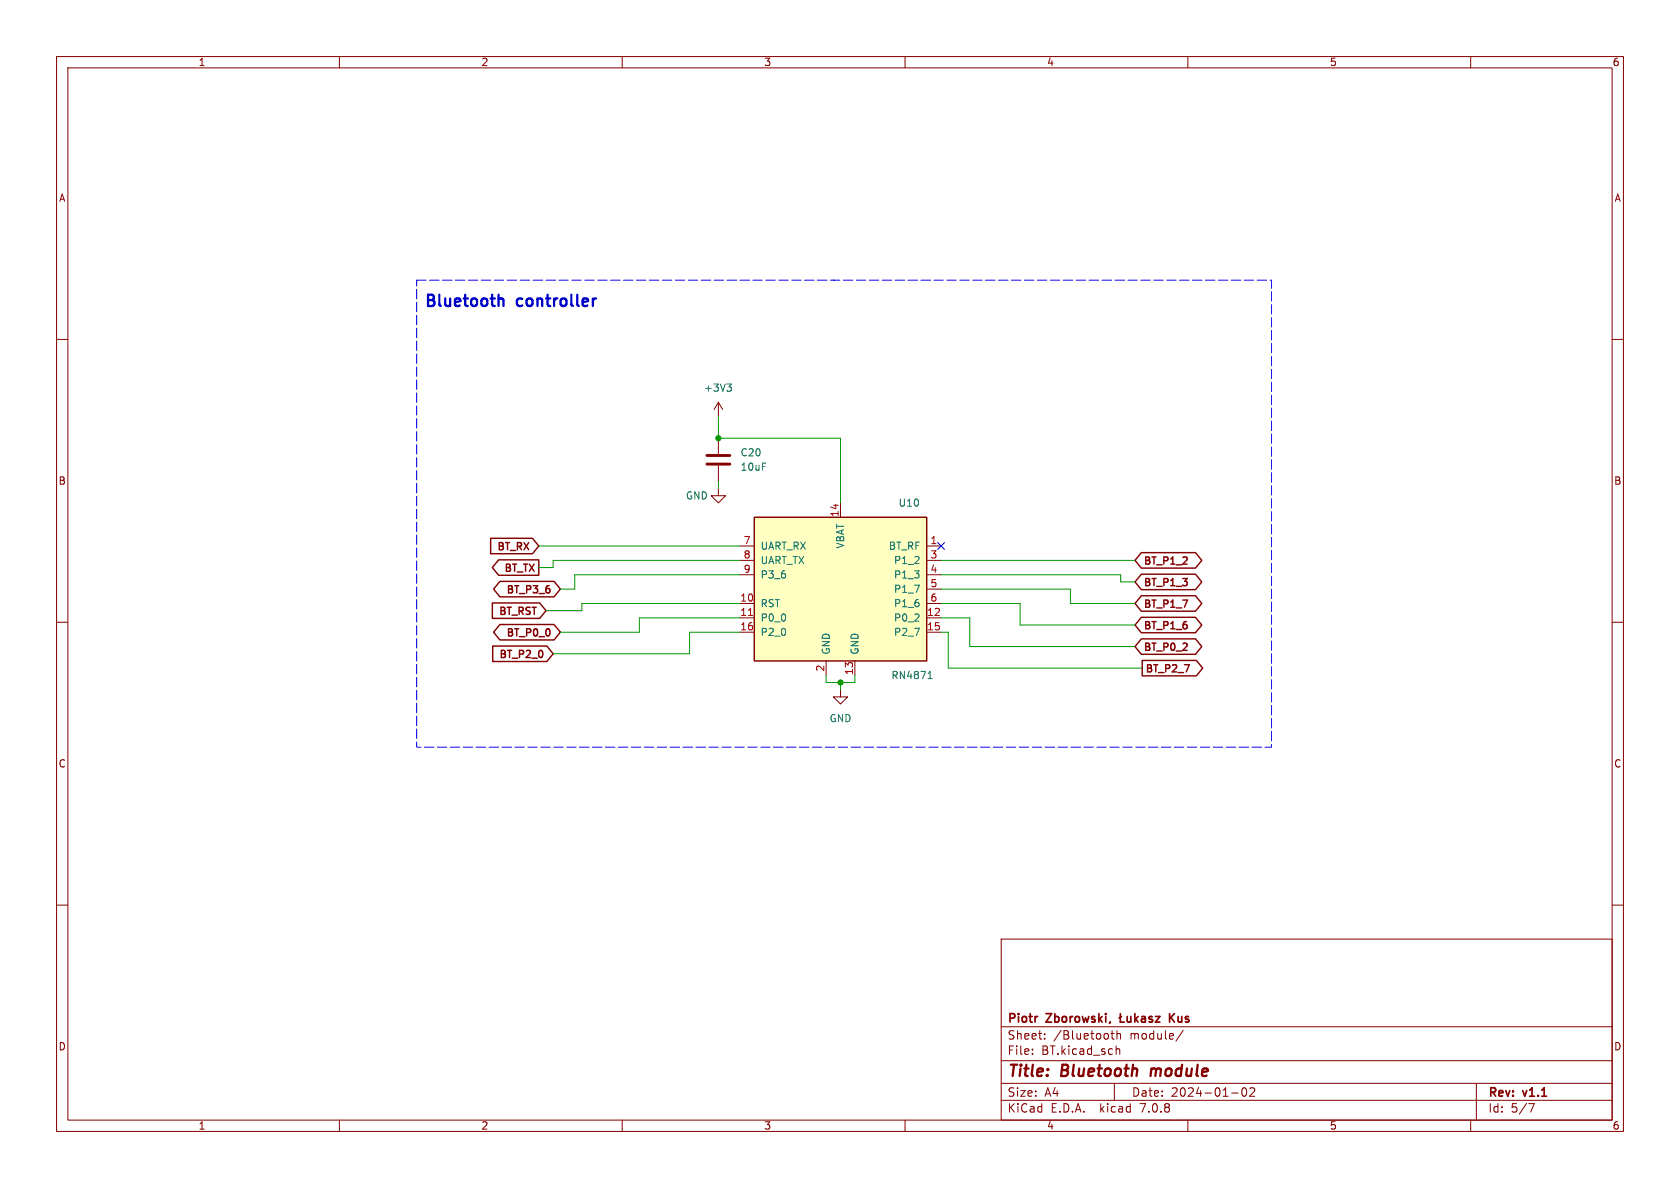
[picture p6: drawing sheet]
<svg xmlns="http://www.w3.org/2000/svg" width="297mm" height="210mm" viewBox="0 0 297 210" stroke-linecap="round" stroke-linejoin="round" font-family="sans-serif">
<g fill="none" stroke="#840000" stroke-width=".18">
<path d="M10 10h277v190h-277zM12 12h273v186h-273zM60 10v2M110 10v2M160 10v2M210 10v2M260 10v2M10 60h2M285 60h2M127 71.1l-.8 1.3M127 71.1v2.6M127 77.5v2.8"/>
<path d="M127 71.1l.8 1.3M127 86.4v1.2h1.3l-1.3 1.3-1.3-1.3h1.3M127 82.3v2.8M130.8 96.5h2.5M130.8 99.1h2.5M148.6 88.9v2.5M163.8 96.5h2.6M163.8 99.1h2.6M10 110h2M130.8 106.7h2.5M130.8 109.2h2.5M130.8 111.8h2.5"/>
<path d="M130.8 101.6h2.5M146 116.8v2.6M151.1 116.8v2.6M163.8 106.7h2.6M163.8 109.2h2.6M163.8 111.8h2.6M163.8 101.6h2.6M163.8 104.1h2.6M285 110h2M148.6 121.9v1.3h1.3l-1.3 1.3-1.3-1.3h1.3M10 160h2M285 160h2"/>
<path d="M177 166h108v32h-108zM60 198v2M110 198v2M160 198v2M177 194.5h108M177 191.5h108M177 187.5h108M177 181.5h108M182.5 186.3v.1M182.5 185.5v.1M184.7 183.6v.1M184.7 182.8v.1"/>
<path d="M196.4 182.7h.6M196.6 182.2v1.3l.4 .2M197 191.5v3M197.3 184.9v1.5M197.3 185.5l.2-.1 .4 .1 .1 .9M197.5 182.8l.2-.1 .3 .1 .1 .9M197.5 182.2v1.5M209.2 182.1l-1.3 2M210 198v2M217.7 193.2h1.2M219.7 192.4l.2-.1a.81 .81 0 0 1 .6 .6 .81 .81 0 0 1-.3 .8l-.2 .1a.81 .81 0 0 1-.3-1.4zM221 192.4l.5-.1 .2 .1 .1 .3-.9 1.1h.9"/>
<path d="M260 198v2M261 191.5v6.5M270.2 195.1h1l-.6 1.5"/>
</g>
<path d="M203.6 188.9l-.2 1.3" fill="none" stroke="#840000" stroke-width=".4"/>
<g fill="none" stroke="#840000" stroke-width=".3">
<path d="M198.1 179.2v1.5h.7M198.3 179.7l-.5 .3M199.3 179.7v.9l.4 .1 .2-.2M199.9 179.7v1M200.6 179.2v1.5M201.2 179.7l-.6 .6M201.8 179.8h.6l.1 .9M203.7 179.8l-.4-.1-.2 .2 .1 .2 .5 .2v.3h-.6M204.3 179.7h.8l-.8 1h.8M206.8 179.2v1.5M207 179.8l.6 .9M207.6 179.2l-.8 .8"/>
<path d="M200.8 180.1l.4 .6M202.5 180l-.5 .1a.29 .29 0 0 0-.2 .3 .29 .29 0 0 0 .2 .3l.5-.1"/>
</g>
<path d="M133.3 91.4h30.5v25.4h-30.5z" fill="#ffffc2" stroke="#ffffc2" stroke-width=".18"/>
<g fill="none" stroke="#840000" stroke-width=".25">
<path d="M86.7 95.2h7.4l1.1 1.3-1.1 1.4h-7.4zM88.2 99h7v2.7h-7l-1.2-1.4zM133.3 91.4h30.5v25.4h-30.5zM201.8 97.7h9.5l1.2 1.4-1.2 1.3h-9.5l-1.1-1.3zM87 106.6h8.4l1.1 1.4-1.1 1.3h-8.4zM87.1 114.2h9.6l1.1 1.4-1.1 1.3h-9.6zM88.4 102.8h9.5l1.2 1.3-1.2 1.4h-9.5l-1.1-1.4zM88.4 110.4h9.5l1.2 1.4-1.2 1.3h-9.5l-1.1-1.3zM201.8 109.1h9.5l1.2 1.4-1.2 1.4h-9.5l-1.1-1.4zM201.8 105.3h9.5l1.2 1.4-1.2 1.3h-9.5l-1.1-1.3zM201.8 101.5h9.5l1.2 1.4-1.2 1.3h-9.5l-1.1-1.3zM201.8 112.9h9.5l1.2 1.4-1.2 1.4h-9.5l-1.1-1.4z"/>
<path d="M201.9 116.7h9.6l1.1 1.4-1.1 1.4h-9.6z"/>
</g>
<path d="M132.3 108.8h.7" fill="none" stroke="#a90000" stroke-width=".18"/>
<path d="M128.5 67.9h.8l-.4 .5M129.1 68.4l.2 .2v.3l-.2 .3M164.1 120h.7M164.2 119l.2-.3v1.3" fill="none" stroke="#006464" stroke-width=".18"/>
<path d="M125 82h4M125 80.5h4" fill="none" stroke="#840000" stroke-width=".51"/>
<path d="M88.7 52.8l.3 .2v1.1M105.2 52.8h.2" fill="none" stroke="#0000c2" stroke-width=".4"/>
<path d="M147.3 49.5h.1" fill="none" stroke="#0000c2" stroke-width=".18"/>
<path d="M73.7 49.5h151.1v82.6h-151.1v-82.6" fill="none" stroke="#00f" stroke-width=".18" stroke-dasharray="1.7 .6"/>
<g fill="none" stroke="#009600" stroke-width=".18">
<path d="M127 73.7v3.8h21.6v11.4M95.2 96.5h35.6M127 85.1v1.3M130.8 99.1h-33v1.2h-2.6M166.4 99.1h34.3M130.8 106.7h-27.9v1.3h-6.4M130.8 101.6h-29.2v2.5h-2.5M130.8 109.2h-17.8v2.6h-13.9M130.8 111.8h-8.9v3.8h-24.1M146 119.4v1.3h5.1v-1.3M166.4 111.8h1.2v6.3h34.3M166.4 106.7h13.9v3.8h20.4"/>
<path d="M166.4 104.1h22.8v2.6h11.5M166.4 101.6h31.7v1.3h2.6M166.4 109.2h5v5.1h29.3M148.6 120.7v1.2"/>
</g>
<path d="M165.8 95.9l1.2 1.2M167 95.9l-1.2 1.2" fill="none" stroke="#000084" stroke-width=".18"/>
<g fill="#009600" stroke="#009600" stroke-width=".18">
<circle cx="148.6" cy="120.7" r=".46"/>
<circle cx="127" cy="77.5" r=".46"/>
</g>
<g font-size="2.8" fill="#0000c2">
<text x="74.9" y="54.4">Bluetooth</text>
<text x="91.5" y="54.4">controller</text>
</g>
<g font-size="2.8" fill="#840000">
<text x="178" y="190.9">Title:</text>
<text x="187.7" y="190.9">Bluetooth</text>
<text x="204.3" y="190.9">module</text>
</g>
<g font-size="2.1" fill="#840000">
<text x="178" y="184">Sheet:</text>
<text x="178" y="181.2">Piotr</text>
<text x="185.1" y="181.2">Zborowski,</text>
<text x="186.2" y="184">/Bluetooth</text>
<text x="199.8" y="184">module/</text>
<text x="208" y="181.2">Kus</text>
<text x="178" y="186.7">File:</text>
<text x="184.1" y="186.7">BT.kicad_sch</text>
<text x="178" y="196.9">KiCad</text>
<text x="178" y="194.1">Size:</text>
<text x="184.7" y="194.1">A4</text>
<text x="185.7" y="196.9">E.D.A.</text>
<text x="194.6" y="196.9">kicad</text>
<text x="200" y="194.1">Date:</text>
<text x="201.8" y="196.9">7.0.8</text>
<text x="207" y="194.1">2024-01-02</text>
<text x="263" y="194.3">Rev:</text>
<text x="263" y="196.9">Id:</text>
<text x="267.1" y="196.9">5/7</text>
<text x="269.4" y="194.3">v1.1</text>
</g>
<g font-size="1.8" fill="#840000">
<text x="35" y="11.9">1</text>
<text x="85" y="11.9">2</text>
<text x="135" y="11.9">3</text>
<text x="185" y="11.9">4</text>
<text x="235" y="11.9">5</text>
<text x="285" y="11.9">6</text>
<text x="10.3" y="35.9">A</text>
<text x="285.3" y="35.9">A</text>
<text x="10.3" y="85.9">B</text>
<text x="285.3" y="85.9">B</text>
<text x="87.6" y="97.6">BT_RX</text>
<text x="88.9" y="101.4">BT_TX</text>
<text x="202.1" y="100.2">BT_P1_2</text>
<text x="89.3" y="105.2">BT_P3_6</text>
<text x="202.1" y="107.8">BT_P1_7</text>
<text x="202.1" y="104">BT_P1_3</text>
<text x="87.9" y="109.1">BT_RST</text>
<text x="89.3" y="112.9">BT_P0_0</text>
<text x="202.1" y="111.6">BT_P1_6</text>
<text x="88" y="116.7">BT_P2_0</text>
<text x="202.1" y="115.4">BT_P0_2</text>
<text x="202.4" y="119.2">BT_P2_7</text>
<text x="10.3" y="135.9">C</text>
<text x="285.3" y="135.9">C</text>
<text x="10.3" y="185.9">D</text>
<text x="285.3" y="185.9">D</text>
<text x="35" y="199.9">1</text>
<text x="85" y="199.9">2</text>
<text x="135" y="199.9">3</text>
<text x="185" y="199.9">4</text>
<text x="235" y="199.9">5</text>
<text x="285" y="199.9">6</text>
</g>
<g font-size="1.8" fill="#006464">
<text x="124.4" y="69.4">+3V3</text>
<text x="130.8" y="80.9">C20</text>
<text x="130.8" y="83.4">10uF</text>
<text x="121.2" y="88.5">GND</text>
<text x="158.8" y="89.8">U10</text>
<text x="134.4" y="97.4">UART_RX</text>
<text x="134.4" y="99.9">UART_TX</text>
<text x="149.5" y="97.1" transform="rotate(-90 149.5 97.1)">VBAT</text>
<text x="157" y="97.4">BT_RF</text>
<text x="158" y="99.9">P1_2</text>
<text x="134.4" y="107.5">RST</text>
<text x="134.4" y="102.5">P3_6</text>
<text x="158" y="102.5">P1_3</text>
<text x="158" y="105">P1_7</text>
<text x="158" y="107.5">P1_6</text>
<text x="134.4" y="110.1">P0_0</text>
<text x="134.4" y="112.6">P2_0</text>
<text x="158" y="110.1">P0_2</text>
<text x="158" y="112.6">P2_7</text>
<text x="146.9" y="115.8" transform="rotate(-90 146.9 115.8)">GND</text>
<text x="152" y="115.8" transform="rotate(-90 152 115.8)">GND</text>
<text x="157.5" y="120.2">RN4871</text>
<text x="146.6" y="127.9">GND</text>
</g>
<g font-size="1.8" fill="#a90000">
<text x="148.3" y="91.5" transform="rotate(-90 148.3 91.5)">14</text>
<text x="131.4" y="96.3">7</text>
<text x="131.4" y="98.8">8</text>
<text x="131.4" y="101.3">9</text>
<text x="164.4" y="96.3">1</text>
<text x="164.4" y="98.8">3</text>
<text x="164.4" y="101.3">4</text>
<text x="130.8" y="106.4">10</text>
<text x="164.4" y="103.9">5</text>
<text x="164.4" y="106.4">6</text>
<text x="130.8" y="109">11</text>
<text x="130.8" y="111.5">16</text>
<text x="163.8" y="109">12</text>
<text x="163.8" y="111.5">15</text>
<text x="145.8" y="118.8" transform="rotate(-90 145.8 118.8)">2</text>
<text x="150.9" y="119.4" transform="rotate(-90 150.9 119.4)">13</text>
</g>
</svg>
